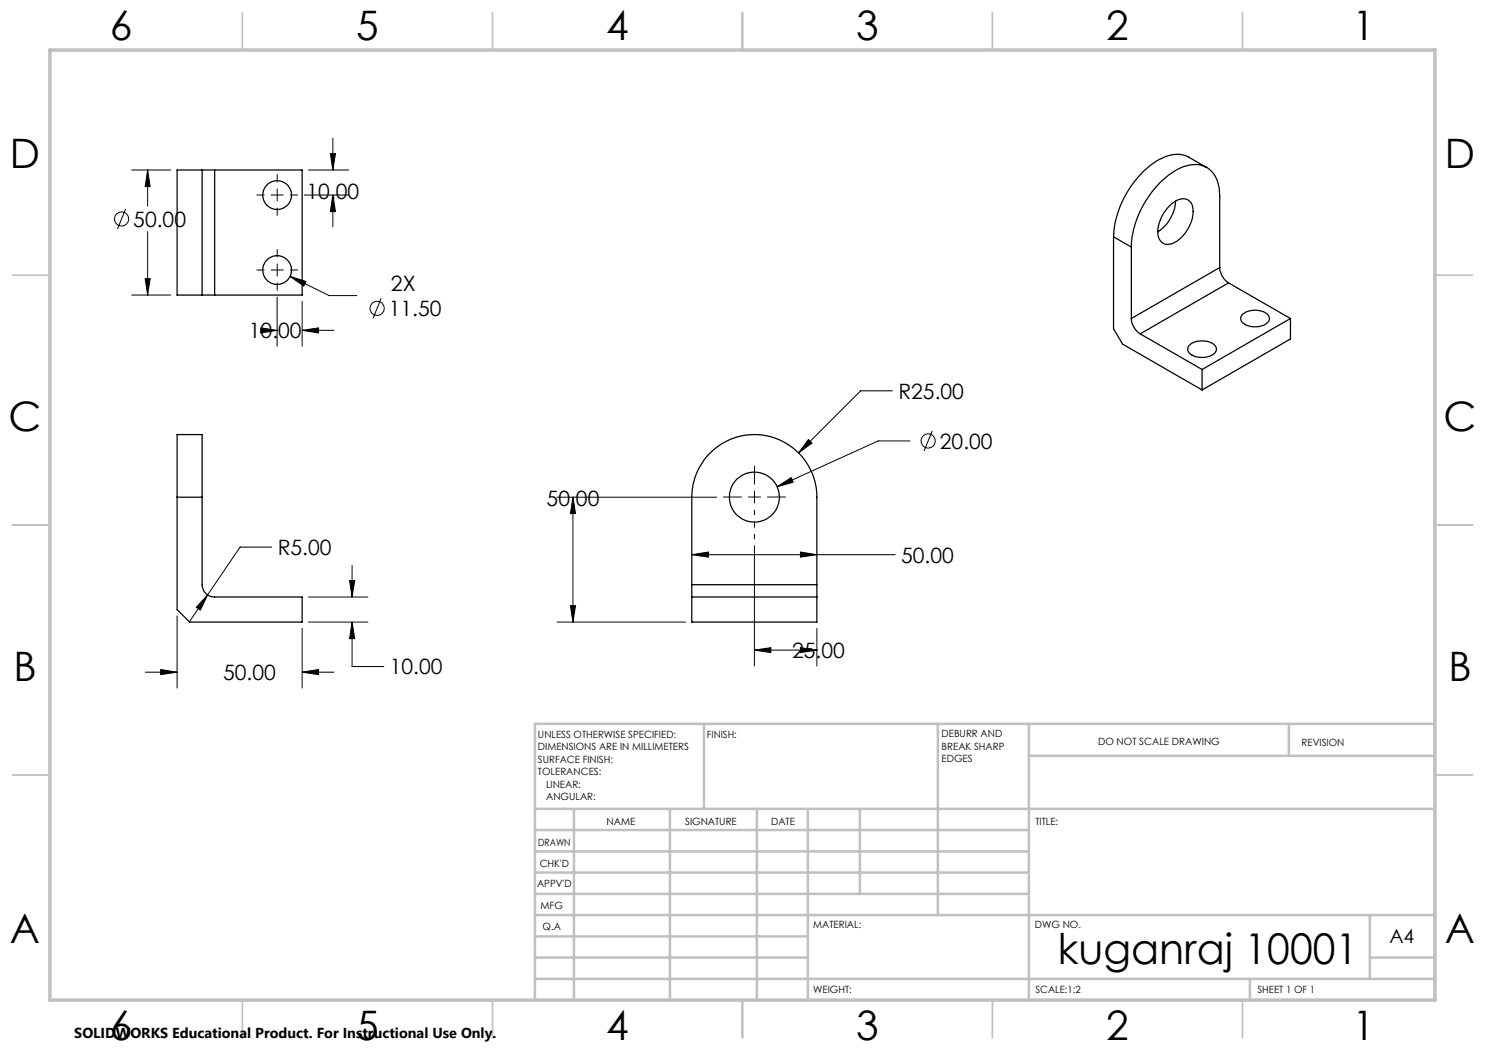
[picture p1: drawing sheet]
<svg xmlns="http://www.w3.org/2000/svg" width="297mm" height="210mm" viewBox="0 0 297 210" stroke-linecap="round" stroke-linejoin="round" font-family="sans-serif">
<g fill="none" stroke="#000" stroke-width=".25">
<path d="M40.4 34h-5v25h5M40.4 34v25M40.4 34h2.5M42.9 34h17.5v25h-17.5M42.9 34v25M241.3 33.5l-3.5-2a5.9 5.9 0 0 0-6 .4 19.5 19.5 0 0 0-9.1 15.5M40.4 59h2.5M222.7 47.4l3.6 2M222.7 47.4v18.3l1.8 3.1 15.9 9.2M226.3 49.4a19.2 19.2 0 0 1 9.5-15.7 5.7 5.7 0 0 1 6.1 .2 6.5 6.5 0 0 1 2 5.3v14.3M226.3 49.4v14.3M233.8 41.3a3.6 3.6 0 0 1 3.6-1.4 2.69 2.69 0 0 1 1.2 3.1 7.2 7.2 0 0 1-4.5 5.8 2.07 2.07 0 0 1-2.5-2.5 7.8 7.8 0 0 1 2.2-5z"/>
<path d="M235.1 40.2a7.8 7.8 0 0 1-3.5 6.1M243.9 53.5a3.9 3.9 0 0 0 1.8 3.1M243.9 53.5l-17.6 10.2M245.7 56.6l-17.7 10.2M245.7 56.6l12.4 7.1M226.3 63.7a3.7 3.7 0 0 0 1.7 3.1M228 66.8l12.4 7.1M237.8 69.1a4 4 0 0 1 5.3 .2 1.3 1.3 0 0 1-.9 1.8 3.8 3.8 0 0 1-4.5-.7l-.2-.6zM240.4 73.9v4.1M248.6 62.8a3.9 3.9 0 0 1 5.1 .4 1.4 1.4 0 0 1-1.1 1.9 3.7 3.7 0 0 1-4.4-1l-.1-.6zM258.1 63.7l-17.7 10.2M258.1 63.7v4.1l-17.7 10.2"/>
<path d="M35.4 99.4v22.5l2.5 2.5h22.5v-5h-17.5a2.46 2.46 0 0 1-2.5-2.5v-17.5M35.4 99.4v-12.5h5v12.5M35.4 99.4h5M138.4 116.9v2.5M138.4 116.9v-17.5a12.5 12.5 0 0 1 12.5-12.5 12.5 12.5 0 0 1 12.5 12.5v17.5M138.4 119.4v5h25v-5M138.4 119.4h25M138.4 116.9h25M163.4 116.9v2.5"/>
<circle cx="55.4" cy="39" r="2.88"/>
<circle cx="55.4" cy="54" r="2.88"/>
<circle cx="150.9" cy="99.4" r="5"/>
</g>
<g fill="none" stroke="#000" stroke-width=".2">
<path d="M26.4 34h7.7M29.5 34l.5 3.3h-1zM29.5 34v7.2M60.9 39h8.8M61.7 34h8M66.1 30.7h1l-.5 3.3zM66.6 39l.5 3.3h-1zM66.6 27.6v6.4M66.6 39v6.4M25.1 41.8l-1.6 4M26.4 59h7.7M29 55.7h1l-.5 3.3z"/>
<path d="M29.5 46.3v12.7M55.4 59.4v9.8M58 55.3l3.2 1-.5 .9zM58 55.3l7.8 3.8h5.6M76.2 59.6l-1.6 4.1M52.1 65.6l3.3 .5-3.3 .5zM55.4 66.1h.1M60.4 66.1l3.3-.5v1zM60.4 60.3v8.9M60.4 66.1h6.4M178.5 78.2h-6.4l-12.4 12.4M111.4 99.4h31.9"/>
<path d="M114.6 99.4h.1M114.6 99.4l.5 3.3h-1zM155.4 97.4l2.8-1.9 .4 .9zM161.7 87.9l.7 .7-2.7 2zM182 88.2h-6.4l-20.2 9.2M186.4 86.2l-1.6 4M41.5 119l-1.4 3-.8-.5zM54.4 109.4h-6.4l-10 14.8M61.7 119.4h11.9M69.9 116.1h1l-.5 3.3zM70.4 113.1v6.3M114.6 102.2v22.2"/>
<path d="M138.4 110.9l3.3-.5v1zM138.4 110.9h40.6M150.9 109.1v24.1M160.1 110.4l3.3 .5-3.3 .5zM29.1 134.4h6.3M32.1 133.9l3.3 .5-3.3 .5zM35.4 123.2v14.4M60.4 134.4l3.3-.5v1zM60.4 125.7v11.9M60.4 134.4h6.4M61.7 124.4h11.9M70.4 124.4l.5 3.3h-1z"/>
<path d="M70.4 124.4v8.9h6.4M111.4 124.4h25.7M114.1 121.1h1l-.5 3.3zM150.9 130l3.3-.5v1zM150.9 130h12.5M160.1 129.5l3.3 .5-3.3 .5zM163.4 130h.1M163.4 125.7v7.5"/>
<circle cx="24.3" cy="43.8" r="1.41"/>
<circle cx="75.4" cy="61.7" r="1.41"/>
<circle cx="185.6" cy="88.2" r="1.41"/>
</g>
<g fill="none" stroke="#c0c0c0" stroke-width=".35">
<path d="M48.5 2.5v7.5M98.5 2.5v7.5M148.5 2.5v7.5M198.5 2.5v7.5M248.5 2.5v7.5M2.5 55h7.5M287 55h7.5M2.5 105h7.5M287 105h7.5M2.5 155h7.5M287 155h7.5M48.5 200v7.5"/>
<path d="M98.5 200v7.5M148.5 200v7.5M198.5 200v7.5M248.5 200v7.5"/>
</g>
<g fill="none" stroke="#c0c0c0" stroke-width=".5">
<path d="M140.8 144.8v17M187.6 144.8v38.2M205.8 144.8v55.2M205.8 151.2h81.2M257.8 144.8v6.4M287 144.8h-180v55.2M107 161.8h180M107 178.8h98.8M107 174.5h98.8M107 170.3h98.8M107 166h98.8M114.8 161.8v38.2"/>
<path d="M134 161.8v38.2M151.4 161.8v38.2M161.6 161.8v38.2M172 161.8v17M107 195.8h180M107 191.5h54.6M107 187.3h54.6M107 183h180M250 195.8v4.2M274 191.5h13M274 183v12.8"/>
</g>
<path d="M10 10h277v190h-277z" fill="none" stroke="#c0c0c0" stroke-width=".7"/>
<g fill="#000">
<path d="M29.5 34l.5 3.3h-1zM66.1 30.7h1l-.5 3.3zM66.6 39l.5 3.3h-1zM29 55.7h1l-.5 3.3zM58 55.3l3.2 1-.5 .9zM52.1 65.6l3.3 .5-3.3 .5zM60.4 66.1l3.3-.5v1zM114.6 99.4l.5 3.3h-1zM155.4 97.4l2.8-1.9 .4 .9zM161.7 87.9l.7 .7-2.7 2zM41.5 119l-1.4 3-.8-.5zM69.9 116.1h1l-.5 3.3z"/>
<path d="M138.4 110.9l3.3-.5v1zM160.1 110.4l3.3 .5-3.3 .5zM32.1 133.9l3.3 .5-3.3 .5zM60.4 134.4l3.3-.5v1zM70.4 124.4l.5 3.3h-1zM114.1 121.1h1l-.5 3.3zM150.9 130l3.3-.5v1zM160.1 129.5l3.3 .5-3.3 .5z"/>
</g>
<g fill="none" stroke="#000" stroke-width=".2" stroke-dasharray="15.2 1.3 1.3 1.3" stroke-linecap="butt">
<path d="M52.9 39h-1.6M55.4 39v-1.3M55.4 39h-1.2M55.4 39v1.3M55.4 39h1.3M55.4 36.5v-1.6M58 39h1.6M52.9 54h-1.6M55.4 54v-1.3M55.4 54h-1.2M55.4 54v1.3M55.4 54h1.3"/>
<path d="M55.4 51.5v-1.6M55.4 56.5v1.6M55.4 41.5v1.6M58 54h1.6M148.4 99.4h-3.8M150.9 99.4v-1.3M150.9 99.4h-1.3M150.9 99.4v1.3M150.9 99.4h1.3M150.9 96.9v-3.8M153.4 99.4h3.8"/>
</g>
<path d="M150.9 101.9v6" fill="none" stroke="#000" stroke-width=".2" stroke-dasharray="15.2 1.3 1.3 1.3" stroke-dashoffset="14.2" stroke-linecap="butt"/>
<text font-size="8.5" x="211.6" y="192.7">kuganraj 10001</text>
<g font-size="8.1">
<text x="22" y="8">6</text>
<text x="71.2" y="8">5</text>
<text x="121.2" y="8">4</text>
<text x="171.2" y="8">3</text>
<text x="221.2" y="8">2</text>
<text x="270.5" y="8">1</text>
<text x="2" y="33.6">D</text>
<text x="289" y="33.6">D</text>
<text x="1.7" y="86.1">C</text>
<text x="288.7" y="86.1">C</text>
<text x="2.7" y="136.1">B</text>
<text x="289.7" y="136.1">B</text>
<text x="2" y="188.6">A</text>
<text x="289" y="188.6">A</text>
<text x="22" y="208">6</text>
<text x="71.2" y="208">5</text>
<text x="121.2" y="208">4</text>
<text x="171.2" y="208">3</text>
<text x="221.2" y="208">2</text>
<text x="270.5" y="208">1</text>
</g>
<g font-size="4.2">
<text x="61.3" y="39.8">10.00</text>
<text x="26.7" y="45.3">50.00</text>
<text x="78.2" y="58.2">2X</text>
<text x="77.8" y="63.2">11.50</text>
<text x="49.8" y="67.7">10.00</text>
<text x="179.7" y="79.7">R25.00</text>
<text x="188" y="89.7">20.00</text>
<text x="109.3" y="101.3">50.00</text>
<text x="55.5" y="111">R5.00</text>
<text x="180.2" y="112.5">50.00</text>
<text x="158.4" y="131.6">25.00</text>
<text x="44.6" y="136">50.00</text>
<text x="78" y="134.9">10.00</text>
</g>
<text font-size="3.9" x="277.9" y="188.5">A4</text>
<text font-size="2.9" x="14.9" y="207.6">SOLIDWORKS Educational Product. For Instructional Use Only.</text>
<g font-size="2">
<text x="107.6" y="147.6">UNLESS OTHERWISE SPECIFIED:</text>
<text x="141.4" y="147.6">FINISH:</text>
<text x="188.3" y="147.5">DEBURR AND</text>
<text x="188.3" y="150">BREAK SHARP</text>
<text x="219.6" y="149">DO NOT SCALE DRAWING</text>
<text x="260.3" y="149.2">REVISION</text>
<text x="107.6" y="150.1">DIMENSIONS ARE IN MILLIMETERS</text>
<text x="107.6" y="152.6">SURFACE FINISH:</text>
<text x="107.6" y="155.1">TOLERANCES:</text>
<text x="188.3" y="152.5">EDGES</text>
<text x="109.2" y="157.6">LINEAR:</text>
<text x="109.2" y="160.1">ANGULAR:</text>
<text x="121.3" y="165">NAME</text>
<text x="137" y="164.9">SIGNATURE</text>
<text x="154.2" y="164.9">DATE</text>
<text x="207.1" y="164.9">TITLE:</text>
<text x="107.6" y="169.1">DRAWN</text>
<text x="107.9" y="173.3">CHK'D</text>
<text x="107.4" y="177.4">APPV'D</text>
<text x="108.1" y="181.8">MFG</text>
<text x="108.5" y="186">Q.A</text>
<text x="162.6" y="185.5">MATERIAL:</text>
<text x="207" y="185.5">DWG NO.</text>
<text x="162.6" y="198.5">WEIGHT:</text>
<text x="207.1" y="198.6">SCALE:1:2</text>
<text x="251.5" y="198.6">SHEET 1 OF 1</text>
</g>
</svg>
